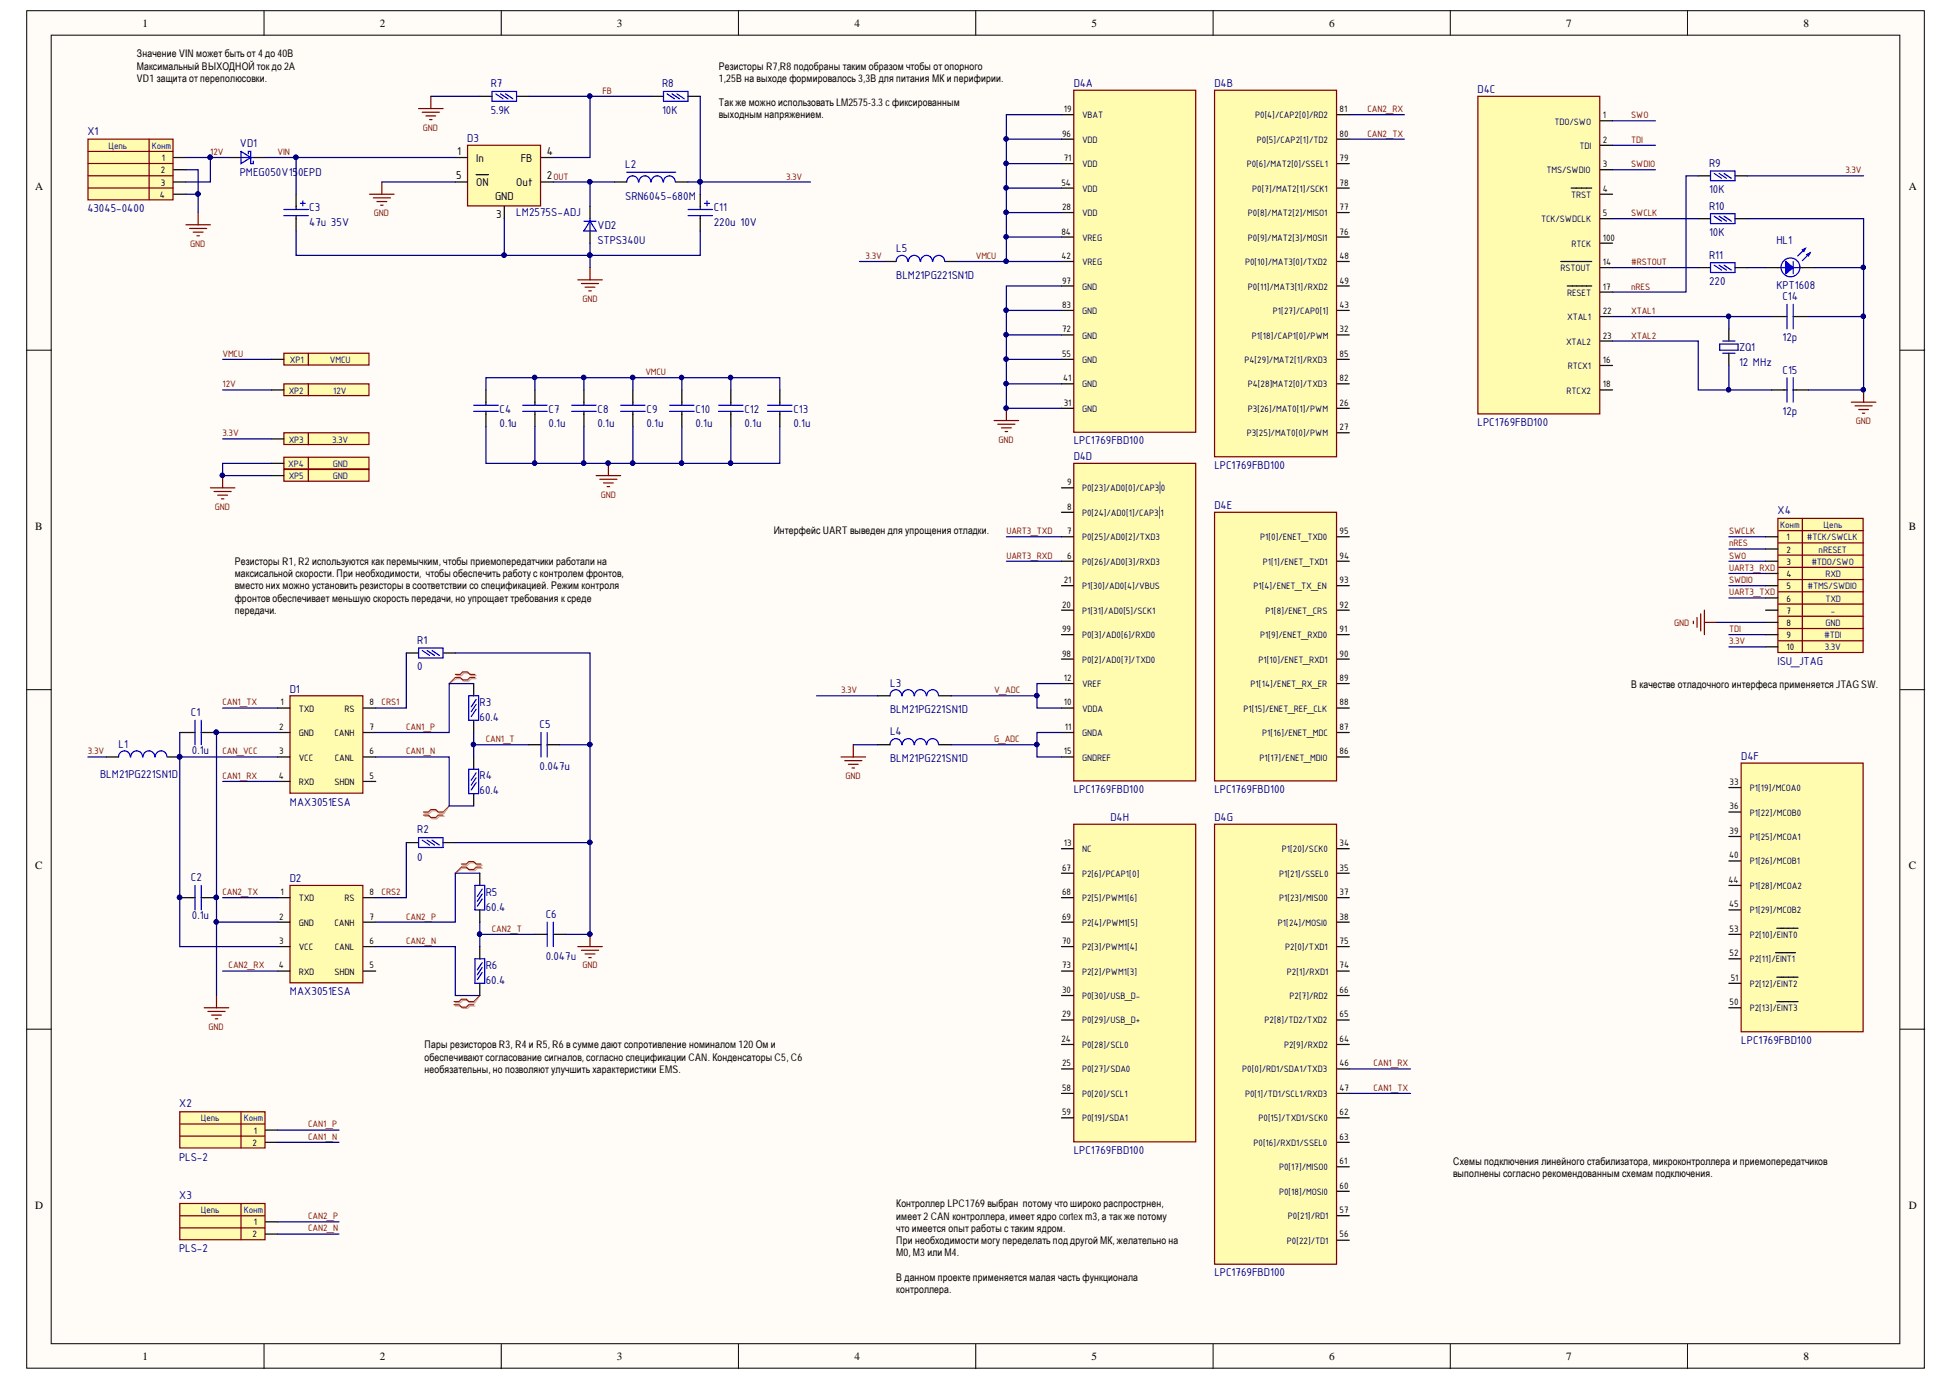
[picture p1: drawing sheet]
# Altium project CanGateLPC1768_rev1.PrjPcb
1 sheet, 48 parts. Net scope: global (net labels, ports and power ports of the same name join across sheets).
Board file: CanGateLPC1768_rev1.PcbDoc

## Sheet CanGateLPC1768_rev1.SchDoc
size A3

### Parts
C1  0.1u  [C 0603]
C2  0.1u  [C 0603]
C3  47u 35V  [C E-CASE]
C4  0.1u  [C 0603]
C5  0.047u  [C 0603]
C6  0.047u  [C 0603]
C7  0.1u  [C 0603]
C8  0.1u  [C 0603]
C9  0.1u  [C 0603]
C10  0.1u  [C 0603]
C11  220u 10V  [C D-CASE]
C12  0.1u  [C 0603]
C13  0.1u  [C 0603]
C14  12p  [C 0603]
C15  12p  [C 0603]
D1  MAX3051ESA  [SO-8]
D2  MAX3051ESA  [SO-8]
D3  LM2575S-ADJ  [DPAK-5]
D4  LPC1769FBD100  [LQFP100]  (parts A,B,C,D,E,F,G,H of 8)
HL1  KPT1608  [HL 1608]
L1  BLM21PG221SN1D  [L 0805]
L2  SRN6045-680M  [L SRN6045]
L3  BLM21PG221SN1D  [L 0805]
L4  BLM21PG221SN1D  [L 0805]
L5  BLM21PG221SN1D  [L 0805]
R1  0  [R 0603]
R2  0  [R 0603]
R3  60.4  [R 0603]
R4  60.4  [R 0603]
R5  60.4  [R 0603]
R6  60.4  [R 0603]
R7  5.9K  [R 0603]
R8  10K  [R 0603]
R9  10K  [R 0603]
R10  10K  [R 0603]
R11  220  [R 0603]
VD1  PMEG050V150EPD  [VD SOT1289]
VD2  STPS340U  [VD SMB]
X1  43045-0400  [MICRO-FIT-4]
X2  PLS-2  [JST XH B2B-XH-A]
X3  PLS-2  [JST XH B2B-XH-A]
X4  ISU_JTAG  [PLD2-10]
XP1  VMCU  [Test Pin]  (no BOM)
XP2  12V  [Test Pin]  (no BOM)
XP3  3.3V  [Test Pin]  (no BOM)
XP4  GND  [Test Pin]  (no BOM)
XP5  GND  [Test Pin]  (no BOM)
ZQ1  12 MHz  [ZQ HC-49SMD]

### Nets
GND: C1.2 C2.2 C3.2 C4.2 C5.2 C6.2 C7.2 C8.2 C9.2 C10.2 C11.2 C12.2 C13.2 C14.1 C15.2 D1.2(GND) D2.2(GND) D3.3(GND) D3.5(~{ON}) D4.31(GND) D4.41(GND) D4.55(GND) D4.72(GND) D4.83(GND) D4.97(GND) HL1.2 L4.1 R1.1 R2.1 R7.1 R10.1 VD2.1 X1.2 X1.4 X4.8 XP4.1 XP5.1
3.3V: C11.1 L1.1 L2.2 L3.1 L5.1 R8.2 R9.1 X4.10 XP3.1
12V: VD1.1 X1.1 X1.3 XP2.1
#RSTOUT: D4.14(~{RSTOUT}) R11.2
CAN1_N: D1.6(CANL) R4.2 X2.2
CAN1_P: D1.7(CANH) R3.1 X2.1
CAN1_RX: D1.4(RXD) D4.46(P0[0]/RD1/SDA1/TXD3)
CAN1_T: C5.1 R3.2 R4.1
CAN1_TX: D1.1(TXD) D4.47(P0[1]/TD1/SCL1/RXD3)
CAN2_N: D2.6(CANL) R6.2 X3.2
CAN2_P: D2.7(CANH) R5.1 X3.1
CAN2_RX: D2.4(RXD) D4.81(P0[4]/CAP2[0]/RD2)
CAN2_T: C6.1 R5.2 R6.1
CAN2_TX: D2.1(TXD) D4.80(P0[5]/CAP2[1]/TD2)
CAN_VCC: C1.1 C2.1 D1.3(VCC) D2.3(VCC) L1.2
CRS1: D1.8(RS) R1.2
CRS2: D2.8(RS) R2.2
FB: D3.4(FB) R7.2 R8.1
G_ADC: D4.11(GNDA) D4.15(GNDREF) L4.2
nRES: D4.17(~{RESET}) R9.2 X4.2
OUT: D3.2(Out) L2.1 VD2.2
SWCLK: D4.5(TCK/SWDCLK) R10.2 X4.1
SWDIO: D4.3(TMS/SWDIO) X4.5
SWO: D4.1(TDO/SWO) X4.3
TDI: D4.2(TDI) X4.9
UART3_RXD: D4.6(P0[26]/AD0[3]/RXD3) X4.4
UART3_TXD: D4.7(P0[25]/AD0[2]/TXD3) X4.6
V_ADC: D4.10(VDDA) D4.12(VREF) L3.2
VIN: C3.1 D3.1(In) VD1.2
VMCU: C4.1 C7.1 C8.1 C9.1 C10.1 C12.1 C13.1 D4.19(VBAT) D4.28(VDD) D4.42(VREG) D4.54(VDD) D4.71(VDD) D4.84(VREG) D4.96(VDD) L5.2 XP1.1
XTAL1: C14.2 D4.22(XTAL1) ZQ1.2
XTAL2: C15.1 D4.23(XTAL2) ZQ1.1
NetHL1_1: HL1.1 R11.1

Not connected (* = marked no-connect by the designer): D1 5(SHDN); D2 5(SHDN); D4 4(~{TRST}) 8(P0[24]/AD0[1]/CAP3¦1) 9(P0[23]/AD0[0]/CAP3¦0) 13(NC) 16(RTCX1) 18(RTCX2) 20(P1[31]/AD0[5]/SCK1) 21(P1[30]/AD0[4]/VBUS) 24(P0[28]/SCL0) 25(P0[27]/SDA0) 26(P3[26]/MAT0[1]/PWM) 27(P3[25]/MAT0[0]/PWM) 29(P0[29]/USB_D+) 30(P0[30]/USB_D-) 32(P1[18]/CAP1[0]/PWM) 33(P1[19]/MCOA0) 34(P1[20]/SCK0) 35(P1[21]/SSEL0) 36(P1[22]/MCOB0) 37(P1[23]/MISO0) 38(P1[24]/MOSI0) 39(P1[25]/MCOA1) 40(P1[26]/MCOB1) 43(P1[27]/CAP0[1]) 44(P1[28]/MCOA2) 45(P1[29]/MCOB2) 48(P0[10]/MAT3[0]/TXD2) 49(P0[11]/MAT3[1]/RXD2) 50(P2[13]/~{EINT3}) 51(P2[12]/~{EINT2}) 52(P2[11]/~{EINT1}) 53(P2[10]/~{EINT0}) 56(P0[22]/TD1) 57(P0[21]/RD1) 58(P0[20]/SCL1) 59(P0[19]/SDA1) 60(P0[18]/MOSI0) 61(P0[17]/MISO0) 62(P0[15]/TXD1/SCK0) 63(P0[16]/RXD1/SSEL0) 64(P2[9]/RXD2) 65(P2[8]/TD2/TXD2) 66(P2[7]/RD2) 67(P2[6]/PCAP1[0]) 68(P2[5]/PWM1[6]) 69(P2[4]/PWM1[5]) 70(P2[3]/PWM1[4]) 73(P2[2]/PWM1[3]) 74(P2[1]/RXD1) 75(P2[0]/TXD1) 76(P0[9]/MAT2[3]/MOSI1) 77(P0[8]/MAT2[2]/MISO1) 78(P0[7]/MAT2[1]/SCK1) 79(P0[6]/MAT2[0]/SSEL1) 82(P4[28]MAT2[0]/TXD3) 85(P4[29]/MAT2[1]/RXD3) 86(P1[17]/ENET_MDIO) 87(P1[16]/ENET_MDC) 88(P1[15]/ENET_REF_CLK) 89(P1[14]/ENET_RX_ER) 90(P1[10]/ENET_RXD1) 91(P1[9]/ENET_RXD0) 92(P1[8]/ENET_CRS) 93(P1[4]/ENET_TX_EN) 94(P1[1]/ENET_TXD1) 95(P1[0]/ENET_TXD0) 98(P0[2]/AD0[7]/TXD0) 99(P0[3]/AD0[6]/RXD0) 100(RTCK); X4 7

### Layout directives
differential pair: CAN1_N, CAN1_P, CAN2_N, CAN2_P

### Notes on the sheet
- (near R7) Значение VIN может быть от 4 до 40В
  Максимальный ВЫХОДНОЙ ток до 2А
  VD1 защита от переполюсовки.
- (near R8) Резисторы R7,R8 подобраны таким образом чтобы от опорного 1,25В на выходе формировалось 3,3В для питания МК и перифирии.
  Так же можно использовать LM2575-3.3 c фиксированным выходным напряжением.
- Интерфейс UART выведен для упрощения отладки.
- (near R1) Резисторы R1, R2 используются как перемычким, чтобы приемопередатчики работали на максисальной скорости. При необходимости,  чтобы обеспечить работу с контролем фронтов, вместо них можно установить резисторы в соответствии со спецификацией. Режим контроля фронтов обеспечивает меньшую скорость передачи, но упрощает требования к среде передачи.
- В качестве отладочного интерфеса применяется JTAG SW.
- Пары резисторов R3, R4 и R5, R6 в сумме дают сопротивление номиналом 120 Ом и обеспечивают согласование сигналов, согласно спецификации CAN. Конденсаторы C5, C6 необязательны, но позволяют улучшить характеристики EMS.
- Схемы подключения линейного стабилизатора, микроконтроллера и приемопередатчиков выполнены согласно рекомендованным схемам подключения.
- Контроллер LPC1769 выбран  потому что широко распрострнен,  имеет 2 CAN контроллера, имеет ядро cortex m3, а так же потому что имеется опыт работы с таким ядром.
  При необходимости могу переделать под другой МК, желательно на М0, М3 или М4.
  В данном проекте применяется малая часть функционала контроллера.
